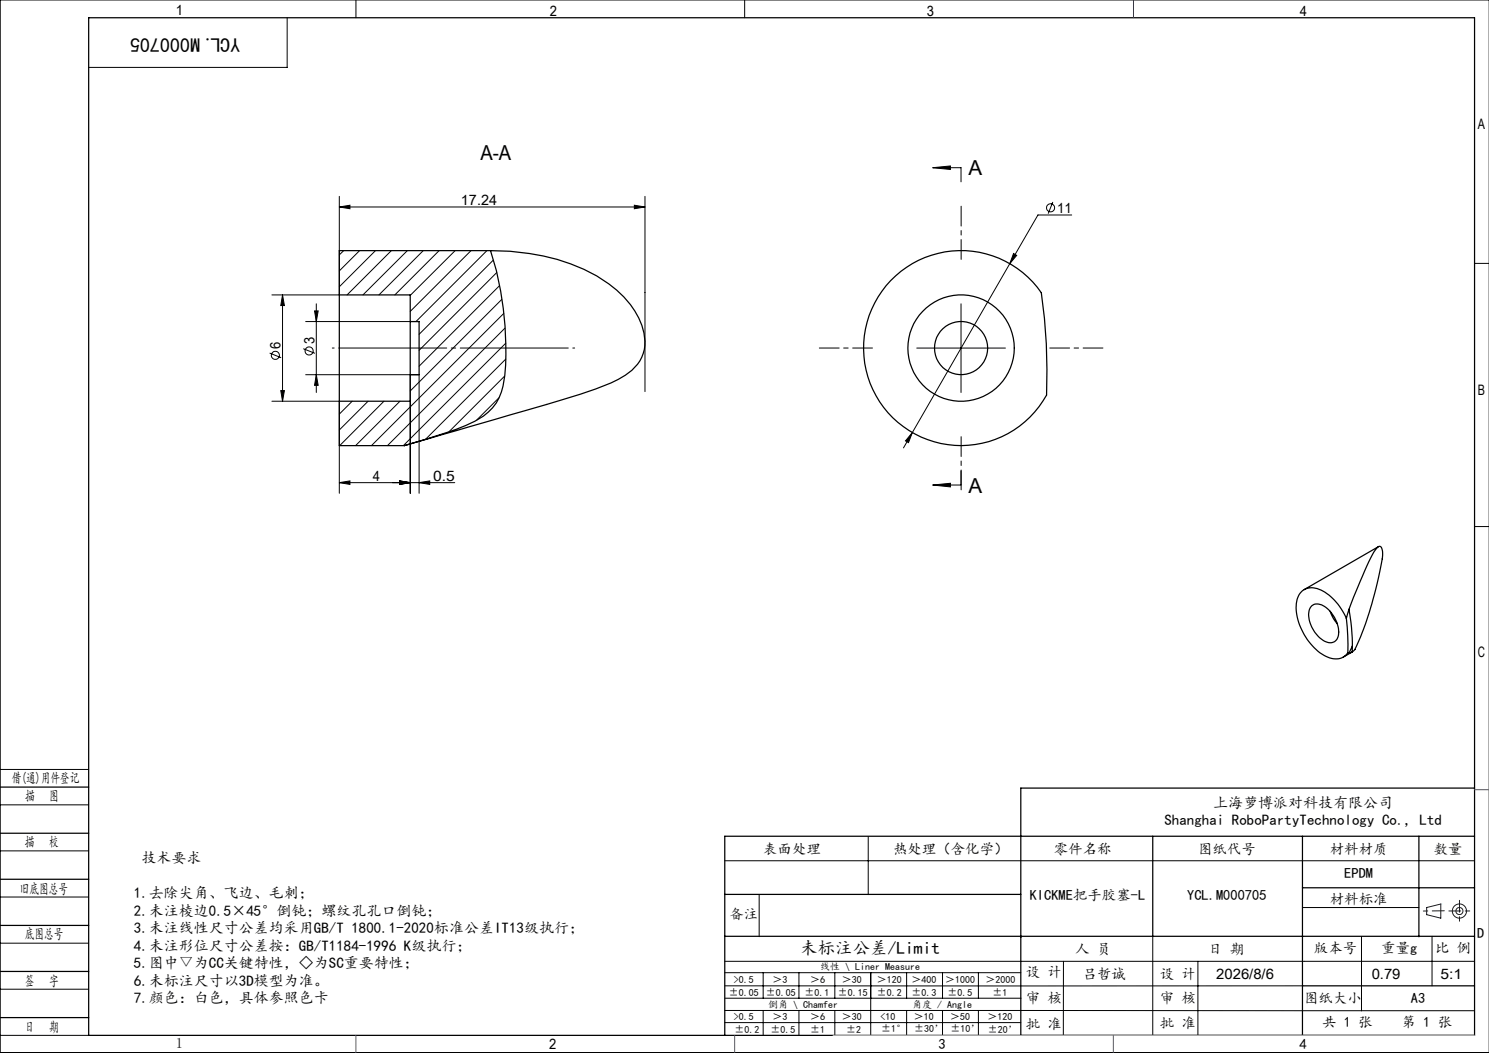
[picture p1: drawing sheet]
<svg xmlns="http://www.w3.org/2000/svg" width="420mm" height="297mm" viewBox="0 0 420 297" stroke-linecap="round" stroke-linejoin="round" font-family="sans-serif">
<g fill="none" stroke="#000" stroke-width=".28">
<path d="M100.4 0v5M210 0v5M420 0h-419.9v297h419.9M81 5v14h-56M95.7 58.4l3-.5v1zM95.7 55.4v27.8h-19M95.7 58.4h86.2M178.9 57.9l3 .5-3 .5zM181.9 55.4v55.1M263.1 47.3l5-.5v1zM263.1 47.3h8v4M297 57l-1.3 3.3"/>
<path d="M96.9 70.7l-1.2 1.2M101.4 70.7l-5.7 5.7M105.9 70.7l-10.2 10.2M110.4 70.7l-12.5 12.5M114.9 70.7l-12.5 12.5M119.4 70.7l-12.5 12.5M123.9 70.7l-12.5 12.5M128.4 70.7l-12.7 12.6M132.9 70.7l-17.2 17.1M137.3 70.7l-20 20M139.1 73.4l-20.9 20.9M140.1 76.9l-21.9 21.9"/>
<path d="M284.8 74.4l-27.4 47.6M285.9 71.5l.9 .5-2 2.4zM302.3 60.6h-9.5l-8 13.8M415.9 74.3h4.1M76.1 99.6l3.2 1.3M79.7 83.2v30M79.7 83.2l.5 3h-1zM85.5 98.4l3.3 1.3M86.2 90.7h32M88.7 87.7h1l-.5 3zM89.2 85.7v25M140.9 80.6l-22.7 22.7"/>
<path d="M141.5 84.5l-25.8 25.8M142.1 88.4l-37.3 37.3M142.4 92.6l-33.1 33.1M142.7 96.8l-28.9 28.9M258.6 98.2h25M271.1 85.7v25M76.7 113.2h19v25.9M79.2 110.2h1l-.5 3zM86.2 105.7h32v33.4M89.2 105.7l.5 3h-1zM99.3 113.2l-3.6 3.6M103.8 113.2l-8.1 8.1"/>
<path d="M108.3 113.2l-12.5 12.5M112.8 113.2l-12.5 12.5M115.7 105.7v33.4M115.8 105.7l-.1 .1M140.7 112.2l-6.2 6.2M142.3 106.1l-15.7 15.7M142.7 101.3l-22.7 22.6M95.7 136.1l3-.5v1zM95.7 136.1h32.6M112.7 135.6l3 .5-3 .5zM118.2 136.1l3-.5v1zM257.4 122l-1.1 2.8-.9-.4z"/>
<path d="M257.4 122l-2.6 4.3M263.1 136.8l5-.5v1zM271.1 132.8v4h-8M415.9 148.5h4.1M0 217h25M0 227h25M0 240h25M244.9 236v16.3M0 253h25M204.4 242.8h211.5M214.1 252.4v11.8M367.4 256h32.8"/>
<path d="M0 266h25M0 279h25M204.4 271.1h211.5M204.4 278.1h163M204.4 274.4h83.5M215.3 274.4v7.1M225.4 274.4v7.1M235.5 274.4v7.1M245.6 274.4v17.6M255.7 274.4v7.1M265.9 274.4v7.1M276 274.4v7.1"/>
<path d="M300 271.1l-.1 21M325.2 264.1v27.9M337.9 271.1v20.9M384 264.2v20.9M403.9 264.1v14M0 292h25M204.4 285l211.5 .1M204.4 288.4h83.5M204.5 281.5h83.5M215.3 285v7M225.4 285v7M235.5 285v7"/>
<path d="M255.7 285v7M265.9 285v7M276 285v7M287.9 292h128"/>
<circle cx="296.3" cy="58.6" r="1.14"/>
<circle cx="87.2" cy="99" r="1.15"/>
<circle cx="77.7" cy="100.2" r="1.15"/>
</g>
<g fill="none" stroke="#191924" stroke-width=".28">
<path d="M402.4 256l4-1v4l-4-1z"/>
<circle cx="411.7" cy="257" r="1"/>
<circle cx="411.7" cy="257" r="2"/>
</g>
<path d="M162.1 98.2h-68.4" fill="none" stroke="#000" stroke-width=".28" stroke-dasharray="30.5 1.3 1.3 1.3" stroke-dashoffset="-1.8"/>
<path d="M271.1 73.2v-15M246.1 98.2h-15M296.1 98.2h15M271.1 123.2v15" fill="none" stroke="#000" stroke-width=".28" stroke-dasharray="30.5 1.3 1.3 1.3" stroke-dashoffset="24.9"/>
<g fill="none" stroke="#000" stroke-width=".35">
<path d="M25 5h390.9v287h-390.9zM138.4 70.7a60.8 60.8 0 0 1 29.9 7.1 27.8 27.8 0 0 1 12.7 14 11 11 0 0 1-4.6 14 48.6 48.6 0 0 1-12.7 5.4l-49.6 14.5M138.4 70.7a91.3 91.3 0 0 1 4 35.2 14.4 14.4 0 0 1-8.5 12.9 79.9 79.9 0 0 1-13.8 5.1l-6 1.8M138.4 70.7h-42.7v12.5M251.2 79.1a27.5 27.5 0 0 1 42.5 3.5 155.8 155.8 0 0 1 1.5 28.8 27.5 27.5 0 0 1-40.4 8.9 27.5 27.5 0 0 1-3.6-41.2zM95.7 83.2v30M95.7 83.2h20v7.5M115.7 90.7v15M115.7 90.7h2.5v15h-2.5M95.7 113.2v12.5h18.4M115.7 105.7v7.5h-20M388.8 154.2l-20.9 12.1"/>
<path d="M370 170.8a3.4 3.4 0 0 1 4.4 .8 8.3 8.3 0 0 1 2.9 8.3 2.56 2.56 0 0 1-4.1 .7 8.9 8.9 0 0 1-3.9-8.5zM375.2 172.4l.8 1.8 1.2 1.7M379.8 174.4a14.4 14.4 0 0 0-8.8-8.5 4.3 4.3 0 0 0-5.3 4.3 16.5 16.5 0 0 0 8.8 15.1 4.3 4.3 0 0 0 5.7-1.2M379.8 174.4l.4 4.9v4.8M380.5 171.9l3.2-8a45.3 45.3 0 0 1 4.6-9.2l1-.6a3.1 3.1 0 0 1 .6 3.3 93.7 93.7 0 0 1-7.8 25.9l-.6 .5M380.5 171.9l.7 5 .3 5.3M380.5 171.9l-.7 2.5M380.2 184.1h.3M381.4 183.9l-.9 .2M381.4 183.9h.1M381.5 183.9l-2.6 1.4M381.5 182.2l-.1 1.7"/>
<path d="M381.5 182.2l-1 1.9M0 222h25M0 235h25M325.2 235.9v28.2M367.4 235.9v56.1M400.2 235.9v28.3M415.9 235.9h-211.5v56.1M415.9 222.3h-128v69.7M0 248h25M204.4 252.3h83.5M367.4 250.4h48.5M0 261h25"/>
<path d="M0 274h25M204.4 264.1h211.5M367.4 278.1h48.5M0 287h25"/>
<circle cx="271.1" cy="98.2" r="7.5"/>
<circle cx="271.1" cy="98.2" r="15"/>
</g>
<path d="M407.4 256.9l-5.9 .1M408.7 256.9h6M411.7 253.9v6" fill="none" stroke="#191924" stroke-width=".28" stroke-dasharray="6.3 1.3 1.3 1.3" stroke-dashoffset="3"/>
<path d="M235 292h180.9" fill="none" stroke="#c0c0c0" stroke-width=".28"/>
<path d="M319.7 0v5M415.9 222.7h4.1M100.4 292v5M207.2 292v5M314 292v5" fill="none" stroke="#00f" stroke-width=".28"/>
<path d="M406.4 255h.1" fill="none" stroke="#0ff" stroke-width=".28"/>
<g fill="#000">
<path d="M178.9 57.9l3 .5-3 .5zM95.7 58.4l3-.5v1z"/>
<path d="M263.1 47.3l5-.5v1zM263.1 136.8l5-.5v1z"/>
<path d="M79.7 83.2l.5 3h-1zM79.2 110.2h1l-.5 3z"/>
<path d="M89.2 105.7l.5 3h-1zM88.7 87.7h1l-.5 3z"/>
<path d="M112.7 135.6l3 .5-3 .5zM95.7 136.1l3-.5v1zM118.2 136.1l3-.5v1zM112.7 135.6l3 .5-3 .5z"/>
<path d="M257.4 122l-2 2.4 .9 .4zM285.9 71.5l-1.1 2.9 2-2.4z"/>
</g>
<g font-size="5.8">
<text x="135.5" y="45.1">A-A</text>
<text x="273.1" y="49.4">A</text>
<text x="273.1" y="138.9">A</text>
</g>
<text font-size="5.6" x="67.7" y="10.6" transform="rotate(-180 67.7 10.6)">YCL.M000705</text>
<text font-size="4.9" x="225.7" y="269">未标注公差/Limit</text>
<g font-size="4.2">
<text x="342.2" y="227.9">上海萝博派对科技有限公司</text>
<text x="328.5" y="232.8">Shanghai RoboPartyTechnology Co., Ltd</text>
<text x="39.9" y="243.5">技术要求</text>
<text x="37.8" y="253.4">1.去除尖角、飞边、毛刺；</text>
<text x="37.8" y="258.3">2.未注棱边0.5×45°倒钝；螺纹孔孔口倒钝；</text>
<text x="37.8" y="263.2">3.未注线性尺寸公差均采用GB/T 1800.1-2020标准公差IT13级执行；</text>
<text x="37.8" y="268.2">4.未注形位尺寸公差按：GB/T1184-1996 K级执行；</text>
<text x="37.8" y="273.1">5.图中▽为CC关键特性，◇为SC重要特性；</text>
<text x="37.8" y="278">6.未标注尺寸以3D模型为准。</text>
<text x="37.8" y="282.9">7.颜色：白色，具体参照色卡</text>
</g>
<g font-size="4.1">
<text x="49.6" y="4.3">1</text>
<text x="155.1" y="4.6">2</text>
<text x="261.4" y="4.6">3</text>
<text x="366.6" y="4.6">4</text>
<text x="416.9" y="36.3">A</text>
<text x="130" y="57.8">17.24</text>
<text x="298.2" y="60.1">11</text>
<text x="79.2" y="98.3" transform="rotate(-90 79.2 98.3)">6</text>
<text x="88.7" y="97.1" transform="rotate(-90 88.7 97.1)">3</text>
<text x="416.9" y="111.3">B</text>
<text x="105.2" y="135.5">4</text>
<text x="122.2" y="135.5">0.5</text>
<text x="416.9" y="185.3">C</text>
<text x="3.3" y="220.9">借(通)用件登记</text>
<text x="7.1" y="226">描</text>
<text x="13.9" y="226">图</text>
<text x="7" y="238.9">描</text>
<text x="13.8" y="238.9">校</text>
<text x="215.3" y="240.8">表面处理</text>
<text x="251.9" y="240.8">热处理（含化学）</text>
<text x="297.3" y="240.8">零件名称</text>
<text x="337.9" y="240.8">图纸代号</text>
<text x="375.1" y="240.8">材料材质</text>
<text x="404.4" y="240.8">数量</text>
<text x="379.2" y="247.7">EPDM</text>
<text x="5.6" y="252">旧底图总号</text>
<text x="290.5" y="253.7">KICKME把手胶塞-L</text>
<text x="334.9" y="253.7">YCL.M000705</text>
<text x="375.1" y="254.9">材料标准</text>
<text x="205.7" y="259.3">备注</text>
<text x="7" y="265">底图总号</text>
<text x="303.3" y="269">人 员</text>
<text x="340.8" y="269">日 期</text>
<text x="370.6" y="268.7">版本号</text>
<text x="389.6" y="268.7">重量g</text>
<text x="404.8" y="268.7">比 例</text>
<text x="416.7" y="264.6">D</text>
<text x="289.3" y="275.5">设 计</text>
<text x="7" y="278">签</text>
<text x="13.8" y="278">字</text>
<text x="305.4" y="276">吕哲诚</text>
<text x="327.2" y="276">设 计</text>
<text x="343.1" y="276">2026/8/6</text>
<text x="386.9" y="276">0.79</text>
<text x="406.3" y="276">5:1</text>
<text x="289.3" y="283">审 核</text>
<text x="327.2" y="282.9">审 核</text>
<text x="367.8" y="282.9">图纸大小</text>
<text x="397.9" y="283">A3</text>
<text x="7" y="291">日</text>
<text x="13.8" y="291">期</text>
<text x="289.3" y="290.1">批 准</text>
<text x="327.2" y="290">批 准</text>
<text x="373" y="289.8">共 1 张</text>
<text x="395.4" y="289.8">第 1 张</text>
<text x="49.6" y="295.6">1</text>
<text x="154.9" y="296">2</text>
<text x="264.7" y="296">3</text>
<text x="366.6" y="296">4</text>
</g>
<g font-size="2.8">
<text x="231.3" y="273.6">线性 \ Liner Measure</text>
<text x="205.6" y="280.8">±0.05</text>
<text x="207" y="277.2">&gt;0.5</text>
<text x="216" y="280.8">±0.05</text>
<text x="217.9" y="277.2">＞3</text>
<text x="227" y="280.8">±0.1</text>
<text x="228.5" y="277.2">＞6</text>
<text x="236.3" y="280.8">±0.15</text>
<text x="237.5" y="277.2">＞30</text>
<text x="247.4" y="277.2">＞120</text>
<text x="247.4" y="280.8">±0.2</text>
<text x="257.1" y="277.2">＞400</text>
<text x="257.1" y="280.8">±0.3</text>
<text x="266.6" y="277.2">＞1000</text>
<text x="267.3" y="280.8">±0.5</text>
<text x="278" y="277.2">＞2000</text>
<text x="279.9" y="280.8">±1</text>
<text x="207" y="287.8">&gt;0.5</text>
<text x="216.6" y="284.3">倒角 \ Chamfer</text>
<text x="217.9" y="287.8">＞3</text>
<text x="228.5" y="287.8">＞6</text>
<text x="237.5" y="287.8">＞30</text>
<text x="248.4" y="287.8">&lt;10</text>
<text x="257.3" y="284.3">角度 / Angle</text>
<text x="257.8" y="287.8">＞10</text>
<text x="268" y="287.8">＞50</text>
<text x="278.5" y="287.8">＞120</text>
<text x="207.1" y="291.3">±0.2</text>
<text x="217.3" y="291.3">±0.5</text>
<text x="228.5" y="291.3">±1</text>
<text x="238.7" y="291.3">±2</text>
<text x="248.6" y="291.1">±1°</text>
<text x="257.8" y="291.1">±30’</text>
<text x="268.1" y="291.1">±10’</text>
<text x="278.6" y="291.2">±20’</text>
</g>
</svg>
